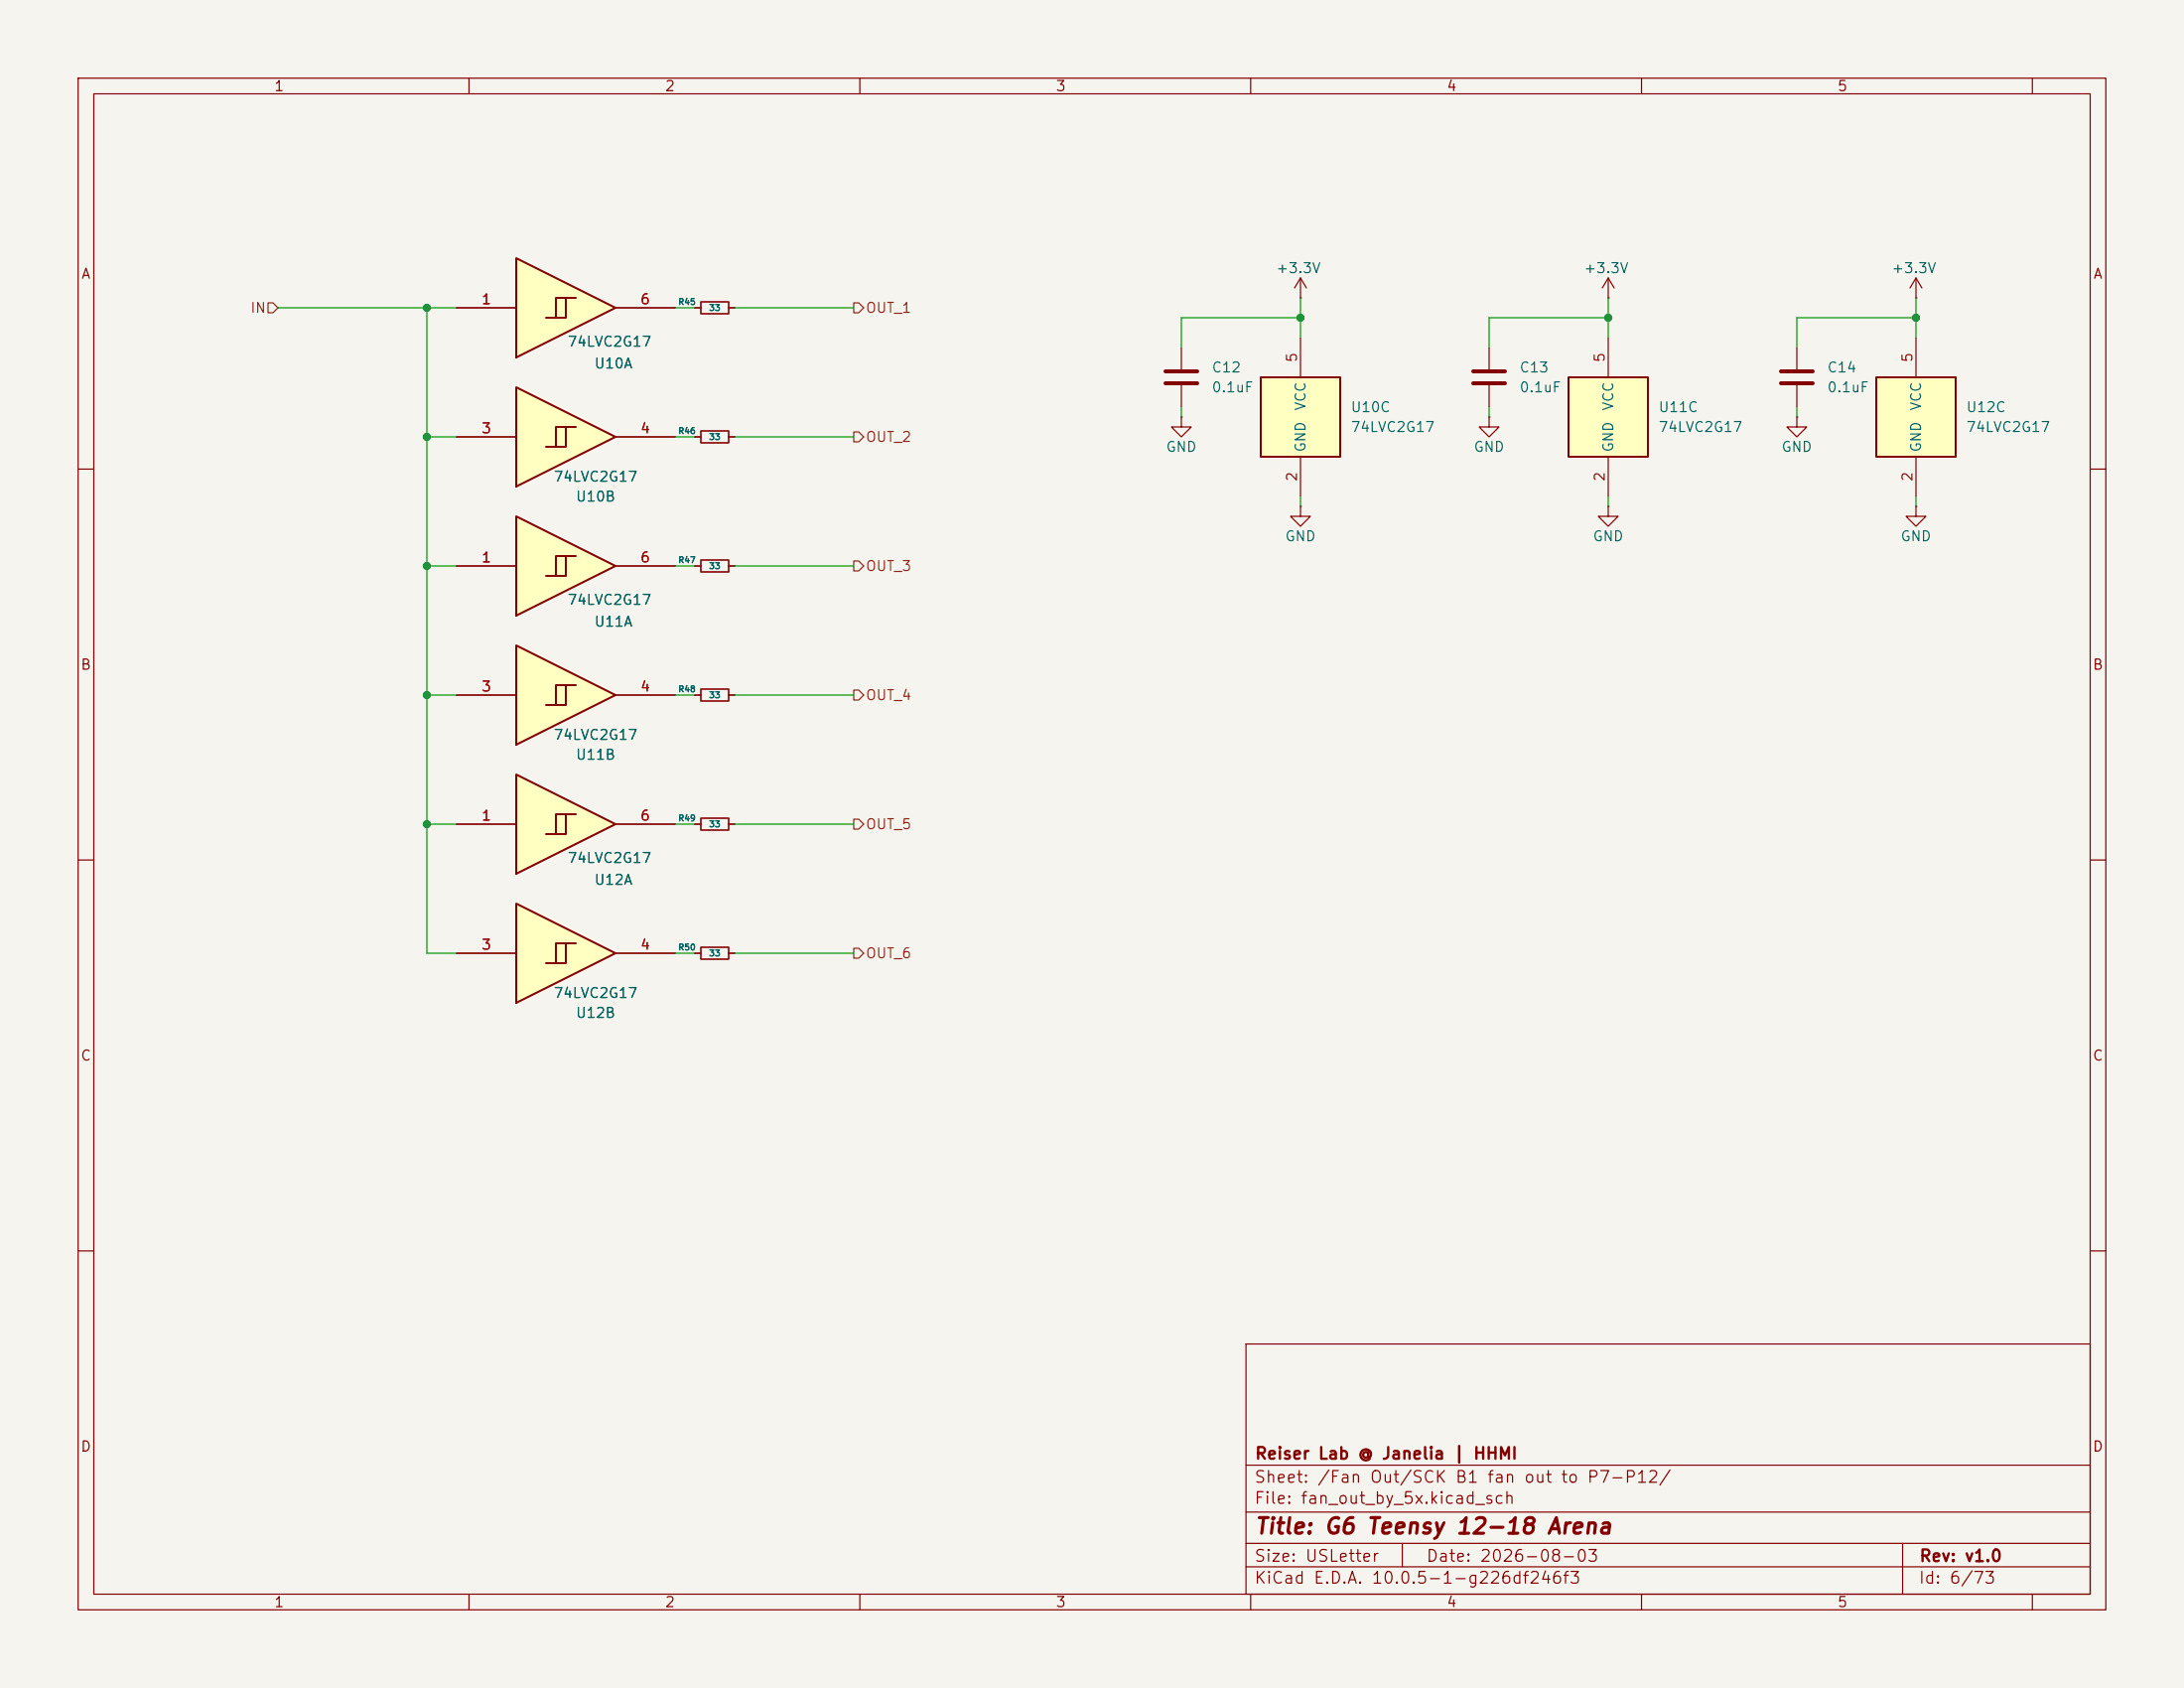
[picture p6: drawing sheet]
<svg xmlns="http://www.w3.org/2000/svg" width="279mm" height="216mm" viewBox="0 0 279 216" stroke-linecap="round" stroke-linejoin="round" font-family="sans-serif">
<path d="M0 0h279.4v215.9h-279.4z" fill="#f5f4ef" stroke="#f5f4ef" stroke-width=".13"/>
<g fill="none" stroke="#840000" stroke-width=".15">
<path d="M10 10h259.4v195.9h-259.4zM12 12h255.4v191.9h-255.4zM60 10v2M110 10v2M160 10v2M210 10v2M260 10v2M245.1 38.1h.1M245.1 35.6l-.8 1.2M245.1 35.6l.8 1.2M245.1 35.6v2.5M190.5 53.3v1.3h1.3l-1.3 1.3-1.3-1.3h1.3"/>
<path d="M190.5 53.3h.1M10 60h2M267.4 60h2M10 110h2M267.4 110h2M10 160h2M159.4 171.9h108v32h-108zM267.4 160h2M159.4 197.4h108M159.4 193.4h108M159.4 187.4h108M179.4 197.4v3"/>
<path d="M243.4 197.4v6.5M60 203.9v2M110 203.9v2M159.4 200.4h108M160 203.9v2M210 203.9v2M260 203.9v2"/>
</g>
<g fill="#ffffc2">
<path d="M66 115.6l12.7 6.3-12.7 6.4z"/>
<path d="M71.1 120.7h2.6l-3.9 2.5h1.3z"/>
<path d="M72.4 120.7v2.5h-1.3z"/>
</g>
<path d="M66 115.6l12.7 6.3-12.7 6.4zM72.4 120.7v2.5h-1.3M73.7 120.7h-2.6v2.5h-1.3" fill="none" stroke="#840000" stroke-width=".25"/>
<path d="M58.4 121.9h7.6M78.7 121.9h7.7" fill="none" stroke="#840000" stroke-width=".15"/>
<g fill="#ffffc2">
<path d="M66 99.1l12.7 6.3-12.7 6.4z"/>
<path d="M71.1 104.1h2.6l-3.9 2.6h1.3z"/>
<path d="M72.4 104.1v2.6h-1.3z"/>
</g>
<path d="M66 99.1l12.7 6.3-12.7 6.4zM72.4 104.1v2.6h-1.3M73.7 104.1h-2.6v2.6h-1.3" fill="none" stroke="#840000" stroke-width=".25"/>
<g fill="none" stroke="#840000" stroke-width=".15">
<path d="M166.4 38.1h.1M166.4 35.6l-.8 1.2M166.4 35.6l.7 1.2M166.4 35.6v2.5M88.9 72.4h.8M93.2 72.4h.8M88.9 88.9h.8M93.2 88.9h.8M58.4 105.4h7.6M78.7 105.4h7.7M88.9 105.4h.8M93.2 105.4h.8"/>
<path d="M88.9 121.9h.8M93.2 121.9h.8"/>
</g>
<path d="M89.7 71.6h3.5v1.6h-3.5zM89.7 88.1h3.5v1.6h-3.5zM89.7 104.6h3.5v1.6h-3.5zM89.7 121.2h3.5v1.5h-3.5z" fill="none" stroke="#840000" stroke-width=".2"/>
<path d="M240 48.3h10.2v10.1h-10.2z" fill="#ffffc2"/>
<path d="M240 48.3h10.2v10.1h-10.2z" fill="none" stroke="#840000" stroke-width=".25"/>
<path d="M205.7 38.1h.1M205.7 35.6l-.7 1.2M205.7 35.6l.8 1.2M205.7 35.6v2.5M245.1 43.2v5.1M245.1 58.4v5.1" fill="none" stroke="#840000" stroke-width=".15"/>
<g fill="#ffffc2">
<path d="M66 49.5l12.7 6.4-12.7 6.3z"/>
<path d="M71.1 54.6h2.6l-3.9 2.6h1.3z"/>
<path d="M72.4 54.6v2.6h-1.3z"/>
</g>
<path d="M66 49.5l12.7 6.4-12.7 6.3zM72.4 54.6v2.6h-1.3M73.7 54.6h-2.6v2.6h-1.3" fill="none" stroke="#840000" stroke-width=".25"/>
<path d="M58.4 55.9h7.6M78.7 55.9h7.7M88.9 55.9h.8M93.2 55.9h.8" fill="none" stroke="#840000" stroke-width=".15"/>
<path d="M89.7 55.1h3.5v1.5h-3.5z" fill="none" stroke="#840000" stroke-width=".2"/>
<g fill="#ffffc2">
<path d="M66 33l12.7 6.4-12.7 6.3z"/>
<path d="M71.1 38.1h2.6l-3.9 2.5h1.3z"/>
<path d="M72.4 38.1v2.5h-1.3z"/>
</g>
<path d="M66 33l12.7 6.4-12.7 6.3zM72.4 38.1v2.5h-1.3M73.7 38.1h-2.6v2.5h-1.3" fill="none" stroke="#840000" stroke-width=".25"/>
<path d="M58.4 39.4h7.6M78.7 39.4h7.7M88.9 39.4h.8M93.2 39.4h.8M190.5 44.5v2.7M190.5 49.3v2.8" fill="none" stroke="#840000" stroke-width=".15"/>
<path d="M89.7 38.6h3.5v1.5h-3.5z" fill="none" stroke="#840000" stroke-width=".2"/>
<path d="M188.5 47.5h4M188.5 49h4" fill="none" stroke="#840000" stroke-width=".51"/>
<path d="M200.7 48.3h10.1v10.1h-10.1z" fill="#ffffc2"/>
<path d="M200.7 48.3h10.1v10.1h-10.1z" fill="none" stroke="#840000" stroke-width=".25"/>
<path d="M151.1 53.3v1.3h1.3l-1.3 1.3-1.2-1.3h1.2M151.1 53.3h.1M151.1 44.5v2.7M151.1 49.3v2.8M205.7 43.2v5.1M205.7 58.4v5.1M205.7 64.8v1.2h1.3l-1.3 1.3-1.2-1.3h1.2M205.7 64.8h.1M245.1 64.8v1.2h1.3l-1.3 1.3-1.3-1.3h1.3M245.1 64.8h.1" fill="none" stroke="#840000" stroke-width=".15"/>
<path d="M149.1 47.5h4.1M149.1 49h4.1" fill="none" stroke="#840000" stroke-width=".51"/>
<g fill="#ffffc2">
<path d="M66 82.6l12.7 6.3-12.7 6.4z"/>
<path d="M71.1 87.6h2.6l-3.9 2.6h1.3z"/>
<path d="M72.4 87.6v2.6h-1.3z"/>
</g>
<path d="M66 82.6l12.7 6.3-12.7 6.4zM72.4 87.6v2.6h-1.3M73.7 87.6h-2.6v2.6h-1.3" fill="none" stroke="#840000" stroke-width=".25"/>
<path d="M58.4 88.9h7.6M78.7 88.9h7.7" fill="none" stroke="#840000" stroke-width=".15"/>
<g fill="#ffffc2">
<path d="M66 66l12.7 6.4-12.7 6.3z"/>
<path d="M71.1 71.1h2.6l-3.9 2.6h1.3z"/>
<path d="M72.4 71.1v2.6h-1.3z"/>
</g>
<path d="M66 66l12.7 6.4-12.7 6.3zM72.4 71.1v2.6h-1.3M73.7 71.1h-2.6v2.6h-1.3" fill="none" stroke="#840000" stroke-width=".25"/>
<path d="M229.9 53.3v1.3h1.2l-1.2 1.3-1.3-1.3h1.3M229.9 53.3h.1M58.4 72.4h7.6M78.7 72.4h7.7" fill="none" stroke="#840000" stroke-width=".15"/>
<path d="M161.3 48.3h10.1v10.1h-10.1z" fill="#ffffc2"/>
<path d="M161.3 48.3h10.1v10.1h-10.1z" fill="none" stroke="#840000" stroke-width=".25"/>
<g fill="none" stroke="#840000" stroke-width=".15">
<path d="M58.4 39.4h7.6M78.7 39.4h7.7M88.9 39.4h.8M93.2 39.4h.8M58.4 55.9h7.6M78.7 55.9h7.7M88.9 55.9h.8M93.2 55.9h.8M166.4 43.2v5.1M166.4 58.4v5.1M229.9 44.5v2.7M229.9 49.3v2.8"/>
<path d="M58.4 72.4h7.6M78.7 72.4h7.7M88.9 72.4h.8M93.2 72.4h.8M166.4 64.8v1.2h1.2l-1.2 1.3-1.3-1.3h1.3M166.4 64.8h.1M58.4 88.9h7.6M78.7 88.9h7.7M88.9 88.9h.8M93.2 88.9h.8M58.4 105.4h7.6M78.7 105.4h7.7"/>
<path d="M88.9 105.4h.8M93.2 105.4h.8M58.4 121.9h7.6M78.7 121.9h7.7M88.9 121.9h.8M93.2 121.9h.8"/>
</g>
<path d="M227.8 47.5h4.1M227.8 49h4.1" fill="none" stroke="#840000" stroke-width=".51"/>
<path d="M34.3 38.7h.6l.7 .7-.7 .6h-.6zM109.2 38.7h.7l.6 .7-.6 .6h-.7zM109.2 55.2h.7l.6 .7-.6 .6h-.7zM109.2 71.8h.7l.6 .6-.6 .6h-.7zM109.2 88.3h.7l.6 .6-.6 .6h-.7zM109.2 104.8h.7l.6 .6-.6 .6h-.7zM109.2 121.3h.7l.6 .6-.6 .7h-.7z" fill="none" stroke="#725600" stroke-width=".15"/>
<g fill="none" stroke="#009600" stroke-width=".15">
<path d="M35.6 39.4h22.8M54.6 39.4v82.5h3.8M86.4 39.4h2.5M94 39.4h15.2M166.4 38.1v5.1M205.7 38.1v5.1M245.1 38.1v5.1M54.6 55.9h3.8M86.4 55.9h2.5M94 55.9h15.2M151.1 52.1v1.2M166.4 40.6h-15.3v3.9"/>
<path d="M190.5 52.1v1.2M205.7 40.6h-15.2v3.9M229.9 52.1v1.2M245.1 40.6h-15.2v3.9M54.6 72.4h3.8M86.4 72.4h2.5M94 72.4h15.2M166.4 63.5v1.3M205.7 63.5v1.3M245.1 63.5v1.3M54.6 88.9h3.8M86.4 88.9h2.5"/>
<path d="M94 88.9h15.2M54.6 105.4h3.8M86.4 105.4h2.5M94 105.4h15.2M86.4 121.9h2.5M94 121.9h15.2"/>
</g>
<g fill="#009600" stroke="#009600" stroke-width=".13">
<circle cx="54.6" cy="55.9" r=".46"/>
<circle cx="54.6" cy="72.4" r=".46"/>
<circle cx="54.6" cy="105.4" r=".46"/>
<circle cx="54.6" cy="88.9" r=".46"/>
<circle cx="54.6" cy="39.4" r=".46"/>
<circle cx="205.7" cy="40.6" r=".46"/>
<circle cx="166.4" cy="40.6" r=".46"/>
<circle cx="245.1" cy="40.6" r=".46"/>
</g>
<text font-size="2" fill="#840000" x="160.4" y="196.7">Title: G6 Teensy 12-18 Arena</text>
<g font-size="1.5" fill="#840000">
<text x="160.4" y="190">Sheet: /Fan Out/SCK B1 fan out to P7-P12/</text>
<text x="160.4" y="187">Reiser Lab @ Janelia | HHMI</text>
<text x="160.4" y="192.7">File: fan_out_by_5x.kicad_sch</text>
<text x="160.4" y="202.9">KiCad E.D.A. 10.0.5-1-g226df246f3</text>
<text x="160.4" y="200.1">Size: USLetter</text>
<text x="182.4" y="200.1">Date: 2026-08-03</text>
<text x="245.4" y="202.9">Id: 6/73</text>
<text x="245.4" y="200.1">Rev: v1.0</text>
</g>
<g font-size="1.3" fill="#840000">
<text x="35" y="12">1</text>
<text x="85" y="12">2</text>
<text x="135" y="12">3</text>
<text x="185" y="12">4</text>
<text x="235" y="12">5</text>
<text x="10.3" y="36">A</text>
<text x="267.7" y="36">A</text>
<text x="10.2" y="86">B</text>
<text x="267.6" y="86">B</text>
<text x="10.2" y="136">C</text>
<text x="267.6" y="136">C</text>
<text x="10.2" y="186">D</text>
<text x="267.6" y="186">D</text>
<text x="35" y="205.9">1</text>
<text x="85" y="205.9">2</text>
<text x="135" y="205.9">3</text>
<text x="185" y="205.9">4</text>
<text x="235" y="205.9">5</text>
</g>
<g font-size="1.3" fill="#006464">
<text x="163.1" y="35.3">+3.3V</text>
<text x="202.5" y="35.3">+3.3V</text>
<text x="241.9" y="35.3">+3.3V</text>
<text x="72.5" y="44.7">74LVC2G17</text>
<text x="75.9" y="47.4">U10A</text>
<text x="154.9" y="48">C12</text>
<text x="194.3" y="48">C13</text>
<text x="233.7" y="48">C14</text>
<text x="154.9" y="50.5">0.1uF</text>
<text x="167.3" y="52.6" transform="rotate(-90 167.3 52.6)">VCC</text>
<text x="172.7" y="53">U10C</text>
<text x="194.3" y="50.5">0.1uF</text>
<text x="206.7" y="52.6" transform="rotate(-90 206.7 52.6)">VCC</text>
<text x="212.1" y="53">U11C</text>
<text x="233.7" y="50.5">0.1uF</text>
<text x="246.1" y="52.6" transform="rotate(-90 246.1 52.6)">VCC</text>
<text x="251.4" y="53">U12C</text>
<text x="149.1" y="58.1">GND</text>
<text x="167.3" y="57.9" transform="rotate(-90 167.3 57.9)">GND</text>
<text x="172.7" y="55.6">74LVC2G17</text>
<text x="188.4" y="58.1">GND</text>
<text x="206.7" y="57.9" transform="rotate(-90 206.7 57.9)">GND</text>
<text x="212.1" y="55.6">74LVC2G17</text>
<text x="227.8" y="58.1">GND</text>
<text x="246.1" y="57.9" transform="rotate(-90 246.1 57.9)">GND</text>
<text x="251.4" y="55.6">74LVC2G17</text>
<text x="70.7" y="61.9">74LVC2G17</text>
<text x="73.6" y="64.5">U10B</text>
<text x="164.3" y="69.5">GND</text>
<text x="203.7" y="69.5">GND</text>
<text x="243" y="69.5">GND</text>
<text x="72.5" y="77.7">74LVC2G17</text>
<text x="75.9" y="80.5">U11A</text>
<text x="70.7" y="94.9">74LVC2G17</text>
<text x="73.6" y="97.5">U11B</text>
<text x="72.5" y="110.7">74LVC2G17</text>
<text x="75.9" y="113.5">U12A</text>
<text x="70.7" y="128">74LVC2G17</text>
<text x="73.6" y="130.5">U12B</text>
</g>
<g font-size="1.3" fill="#725600">
<text x="31.9" y="40.3">IN</text>
<text x="110.7" y="40.3">OUT_1</text>
<text x="110.7" y="56.8">OUT_2</text>
<text x="110.7" y="73.4">OUT_3</text>
<text x="110.7" y="89.9">OUT_4</text>
<text x="110.7" y="106.4">OUT_5</text>
<text x="110.7" y="122.9">OUT_6</text>
</g>
<g font-size="1.3" fill="#a90000">
<text x="61.5" y="39.2">1</text>
<text x="81.8" y="39.2">6</text>
<text x="166.2" y="46.5" transform="rotate(-90 166.2 46.5)">5</text>
<text x="205.6" y="46.5" transform="rotate(-90 205.6 46.5)">5</text>
<text x="245" y="46.5" transform="rotate(-90 245 46.5)">5</text>
<text x="61.5" y="55.7">3</text>
<text x="81.8" y="55.7">4</text>
<text x="166.2" y="61.7" transform="rotate(-90 166.2 61.7)">2</text>
<text x="205.6" y="61.7" transform="rotate(-90 205.6 61.7)">2</text>
<text x="245" y="61.7" transform="rotate(-90 245 61.7)">2</text>
<text x="61.5" y="72.3">1</text>
<text x="81.8" y="72.3">6</text>
<text x="61.5" y="88.8">3</text>
<text x="81.8" y="88.8">4</text>
<text x="61.5" y="105.3">1</text>
<text x="81.8" y="105.3">6</text>
<text x="61.5" y="121.8">3</text>
<text x="81.8" y="121.8">4</text>
</g>
<g font-size=".8" fill="#006464">
<text x="86.7" y="39.2">R45</text>
<text x="90.6" y="39.9">33</text>
<text x="86.7" y="55.7">R46</text>
<text x="90.6" y="56.5">33</text>
<text x="86.7" y="72.2">R47</text>
<text x="90.6" y="73">33</text>
<text x="86.7" y="88.7">R48</text>
<text x="90.6" y="89.5">33</text>
<text x="86.7" y="105.2">R49</text>
<text x="90.6" y="106">33</text>
<text x="86.7" y="121.7">R50</text>
<text x="90.6" y="122.5">33</text>
</g>
</svg>
